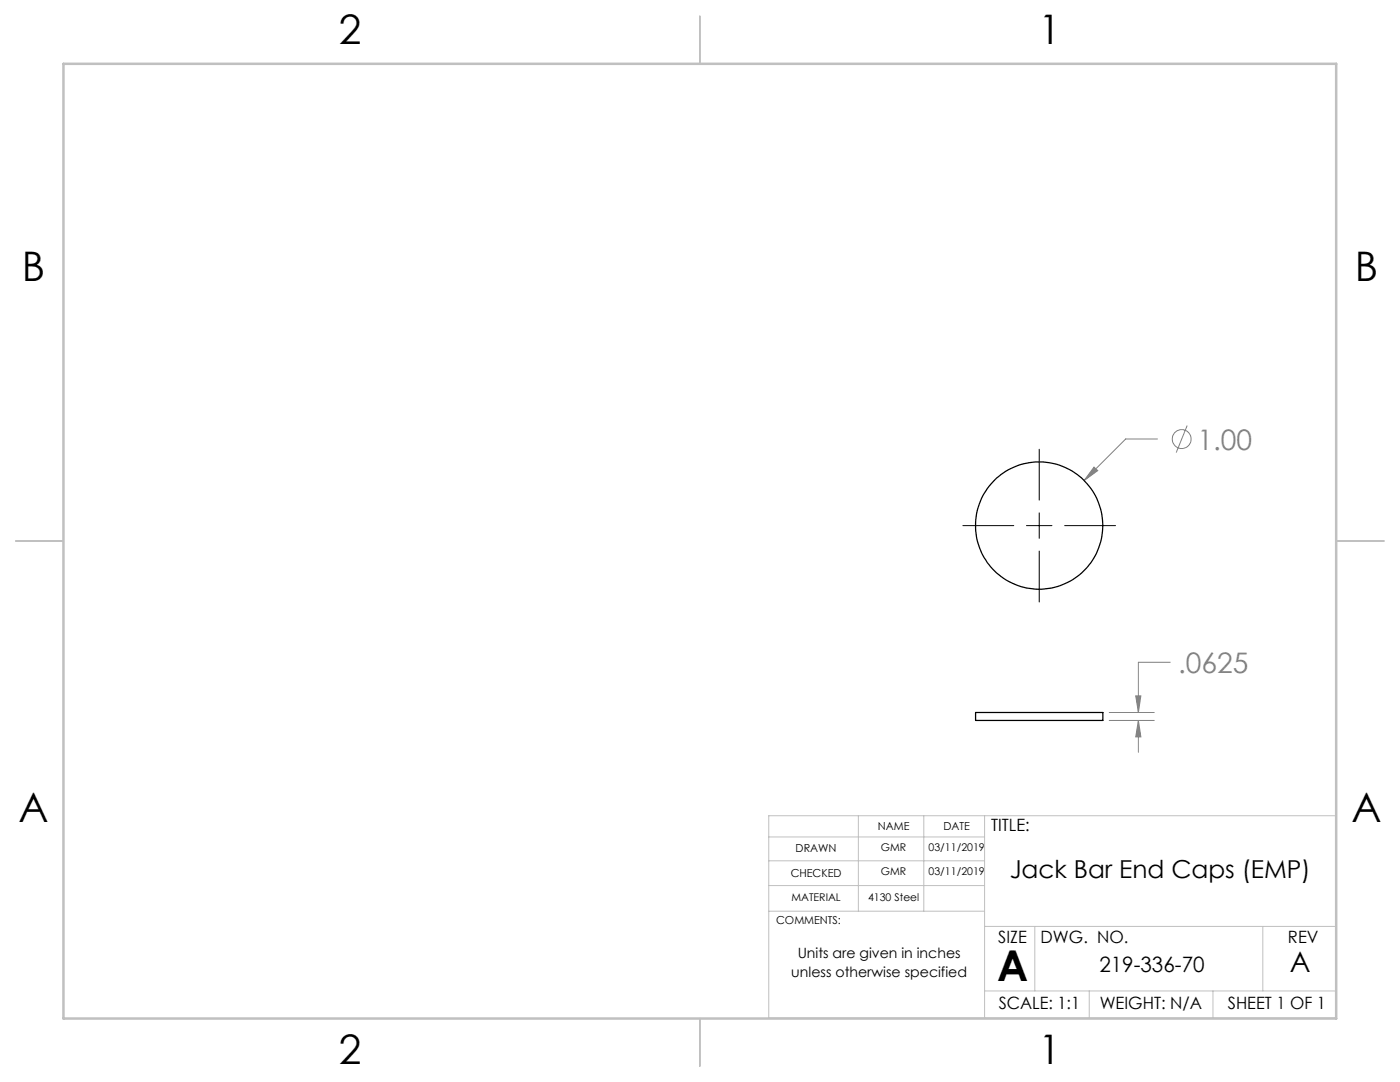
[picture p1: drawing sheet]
<svg xmlns="http://www.w3.org/2000/svg" width="279mm" height="216mm" viewBox="0 0 279 216" stroke-linecap="round" stroke-linejoin="round" font-family="sans-serif">
<g fill="none" stroke="#808080" stroke-width=".2">
<path d="M218.3 93.2l.8 .7-2.7 2zM231 87.6h-6.4l-8.2 8.3M236.9 84.9l-2.2 5.4M226.7 138.9h1l-.5 3.3zM233.5 132.2h-6.3v10M221.4 143.8h9M221.4 142.2h9M227.2 143.8l.5 3.2h-1zM227.2 143.8v6.3"/>
<circle cx="235.8" cy="87.6" r="1.89"/>
</g>
<path d="M207.4 89.6v10.2M192.2 104.9h10.1M204.9 104.9h5M207.4 102.3v5.1M207.4 110v10.1M212.5 104.9h10.1" fill="none" stroke="#000" stroke-width=".2"/>
<g fill="none" stroke="#c0c0c0" stroke-width=".2">
<path d="M153.4 162.8h113.2v40.3h-113.2zM153.4 167h43.1M153.4 171.8h43.1M153.4 176.7h43.1M171.3 162.8v19M184.4 162.8v19M196.5 162.8v40.3M153.4 181.8h43M196.5 197.7h70.1M196.5 184.9h70.1M206.5 184.9v12.8M217.4 197.7v5.4"/>
<path d="M242.1 197.7v5.4M252 184.9v12.8"/>
</g>
<path d="M139.7 3.2v9.5M3.1 107.9h9.6M266.7 107.9h9.5M139.7 203.2v9.6" fill="none" stroke="#c0c0c0" stroke-width=".25"/>
<path d="M12.7 12.7h254v190.5h-254z" fill="none" stroke="#c0c0c0" stroke-width=".5"/>
<path d="M218.3 93.2l-1.9 2.7 2.7-2zM227.2 143.8l.5 3.2h-1zM226.7 138.9h1l-.5 3.3z" fill="#808080"/>
<g fill="none" stroke="#000" stroke-width=".25">
<path d="M194.7 142.2h25.4v1.6h-25.4z"/>
<circle cx="207.4" cy="104.9" r="12.7"/>
</g>
<text font-size="8.5" x="199" y="195.7">A</text>
<g font-size="8.1">
<text x="67.6" y="8.9">2</text>
<text x="207.3" y="8.9">1</text>
<text x="4.4" y="56.2">B</text>
<text x="270.4" y="56.2">B</text>
<text x="3.7" y="164.1">A</text>
<text x="269.7" y="164.1">A</text>
<text x="67.6" y="212.4">2</text>
<text x="207.3" y="212.4">1</text>
</g>
<g font-size="5.6" fill="#808080">
<text x="239" y="89.7">1.00</text>
<text x="235.1" y="134.3">.0625</text>
</g>
<text font-size="5.6" x="257.4" y="193.9">A</text>
<text font-size="4.9" x="201.5" y="175.2">Jack Bar End Caps (EMP)</text>
<text font-size="4.2" x="219.4" y="193.9">219-336-70</text>
<g font-size="3.4">
<text x="197.8" y="165.8">TITLE:</text>
<text x="199.2" y="188.2">SIZE</text>
<text x="207.7" y="188.2">DWG. NO.</text>
<text x="257" y="188.2">REV</text>
<text x="199.3" y="201.3">SCALE: 1:1</text>
<text x="219.5" y="201.3">WEIGHT: N/A</text>
<text x="245" y="201.3">SHEET 1 OF 1</text>
</g>
<g font-size="2.8">
<text x="159.2" y="191.2">Units are given in inches</text>
<text x="157.9" y="195">unless otherwise specified</text>
</g>
<g font-size="2.2">
<text x="175.2" y="165.6">NAME</text>
<text x="188.3" y="165.6">DATE</text>
<text x="158.8" y="170.1">DRAWN</text>
<text x="157.8" y="174.9">CHECKED</text>
<text x="154.9" y="184.4">COMMENTS:</text>
</g>
<g font-size="2.1">
<text x="175.8" y="169.8">GMR</text>
<text x="185.3" y="169.8">03/11/2019</text>
<text x="157.9" y="179.7">MATERIAL</text>
<text x="173.2" y="179.7">4130 Steel</text>
<text x="175.8" y="174.6">GMR</text>
<text x="185.3" y="174.6">03/11/2019</text>
</g>
</svg>
